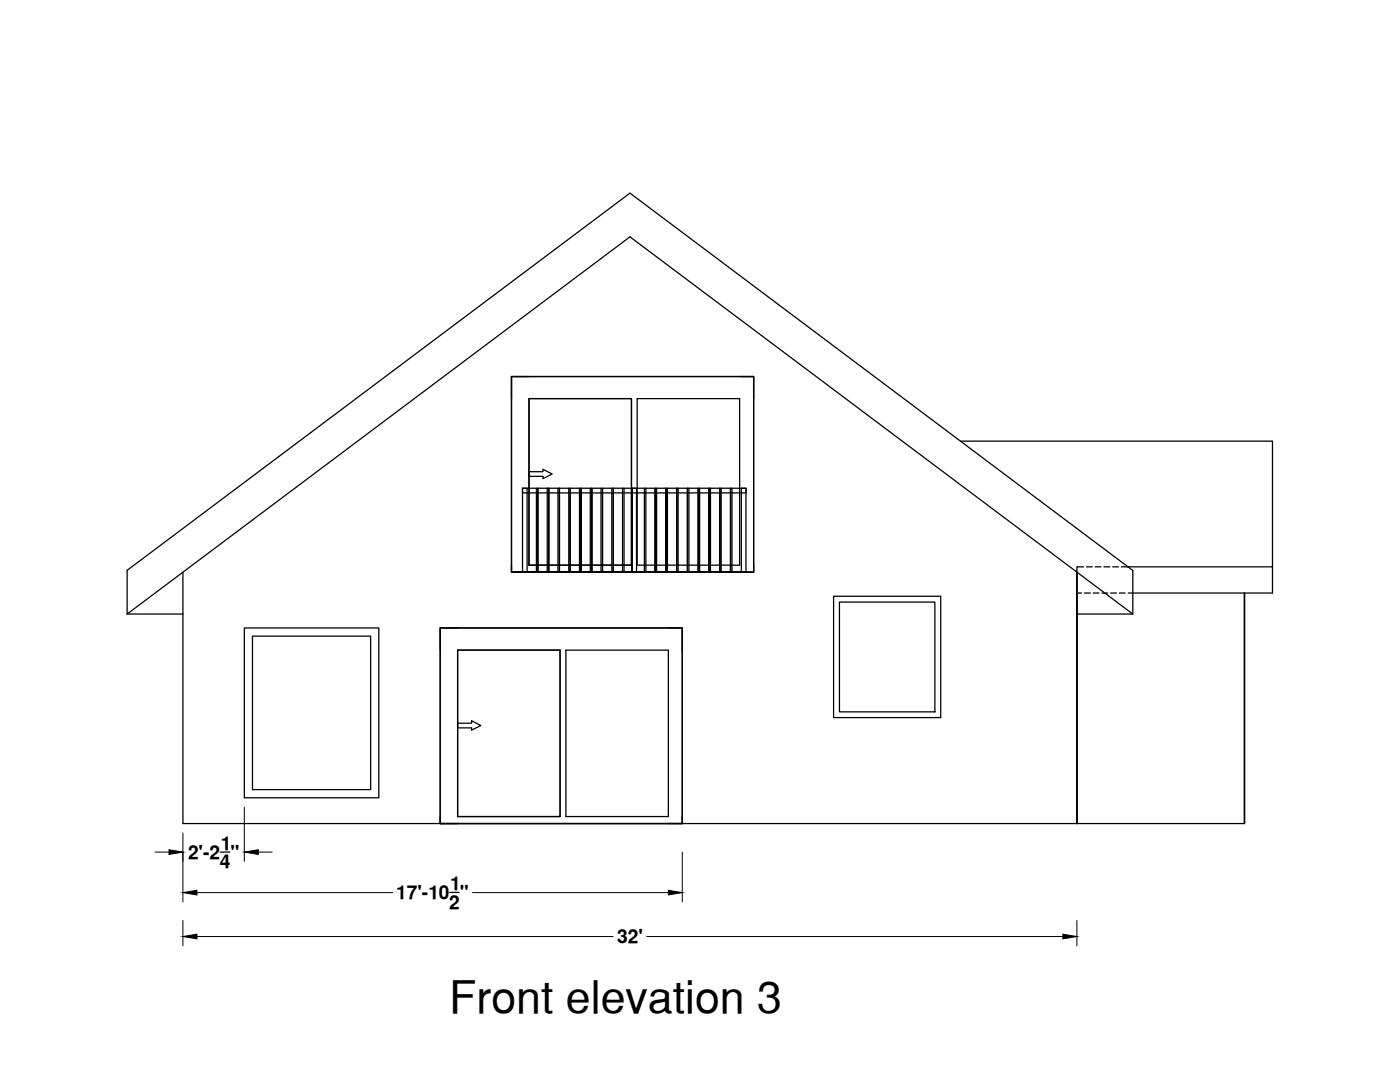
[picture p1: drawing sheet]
<svg xmlns="http://www.w3.org/2000/svg" width="279mm" height="216mm" viewBox="0 0 279 216" stroke-linecap="round" stroke-linejoin="round" font-family="sans-serif">
<!-- layer: 0 -->
<g fill="none" stroke="#000" stroke-width=".25">
<path d="M102.1 79.5v-4.4h48.3v4.4M105.6 75.1h-3.5v39.1M105.6 79.5h20.4v33.3h-20.4zM127.2 79.5h20.4v33.3h-20.4zM147.6 75.1h2.8v39.1h-2.8M104.3 97.4h.9v16.7h-.9zM104.3 97.4h44.6v1h-44.6zM105.6 94.1h2.8v-.4l1.8 .9-1.8 .9v-.4h-2.8zM107.1 97.4v16.7M107.4 97.4v16.7M109.2 97.4v16.7M109.5 97.4v16.7v-16.7"/>
<path d="M111.4 97.4v16.7M111.6 97.4v16.7v-16.7M113.5 97.4v16.7M113.8 97.4v16.7v-16.7M115.6 97.4v16.7M115.9 97.4v16.7v-16.7M117.8 97.4v16.7M118.1 97.4v16.7v-16.7M119.9 97.4v16.7M120.2 97.4v16.7v-16.7M122.1 97.4v16.7M122.4 97.4v16.7v-16.7"/>
<path d="M124.2 97.4v16.7M124.5 97.4v16.7M126.1 97.4h.9v16.7h-.9v-16.7v16.7M128.6 97.4v16.7M128.9 97.4v16.7M130.8 97.4v16.7v-16.7M131 97.4v16.7M132.9 97.4v16.7v-16.7M133.2 97.4v16.7M135.1 97.4v16.7v-16.7M135.3 97.4v16.7M137.2 97.4v16.7v-16.7"/>
<path d="M137.5 97.4v16.7M139.4 97.4v16.7v-16.7M139.6 97.4v16.7M141.5 97.4v16.7v-16.7M141.8 97.4v16.7M143.7 97.4v16.7v-16.7M143.9 97.4v16.7M145.8 97.4v16.7M146.1 97.4v16.7M147.9 97.4h1v16.7h-1zM191.7 88h62.3v30.3h-28.9M36.5 114.2v50.1h178.4"/>
<path d="M102.1 114.2v-39.1h48.3v39.1h-48.3h3.5M102.1 112.8v1.4M126.6 114.1h-22.3h44.6M150.4 112.8v1.4h-48.3M166.4 119h21.3v24.2h-21.3zM215.9 118.3h-1v46M216.3 113.1h-1.4v51.2M216.4 118.3h1.2M216.8 113.1h1.2M218.2 118.3h1.1M218.6 113.1h1.1M219.9 118.3h1.2"/>
<path d="M220.3 113.1h1.2M221.7 118.3h1.1M222.1 113.1h1.1M223.4 118.3h1.2M223.8 113.1h30.2M25.4 122.5v-8.7l100.3-75.3 100.4 75.3v8.7M25.4 122.5l100.3-75.2 100.4 75.2M25.4 122.5h11.1M48.8 125.3h26.8v33.9h-26.8zM50.4 126.9h23.6v30.7h-23.6zM87.9 129.7v-4.4h48.3v4.4M91.3 125.3h-3.4v39"/>
<path d="M91.3 129.7h20.5v33.2h-20.5zM112.9 129.7h20.5v33.2h-20.5zM133.4 125.3h2.8v39M167.5 120.1h19.1v21.9h-19.1zM214.9 122.5h11.2M91.3 144.3h2.8v-.5l1.9 1-1.9 .9v-.5h-2.8zM44 170h1.9M87.9 164.3v-39h48.3v39h-48.3h3.4M87.9 162.9v1.4M89.7 178.1h1.9M136.2 162.9v1.4h-48.3M214.9 164.3h33.5v-46v46"/>
</g>
<path d="M30.9 170h2.8M36.5 166.2v13.8M39.3 178.1h39.1M48.8 161.1v10.8M51.6 170h2.7M94.3 178.1h39.1M136.2 170v10M36.5 183.7v5M39.3 186.9h83.1M129.1 186.9h83M214.9 183.7v5" fill="none" stroke="#000" stroke-width=".2"/>
<path d="M33.7 169.6l2.8 .4-2.8 .5zM36.5 178.1l2.8-.5v1zM48.8 170l2.8-.4v.9zM133.4 177.6l2.8 .5-2.8 .5zM36.5 186.9l2.8-.5v.9zM212.1 186.4l2.8 .5-2.8 .4z" fill="#000" stroke="#000" stroke-width=".2"/>
<text font-size="8.9" x="89.6" y="202.1">Front elevation 3</text>
<g font-size="3.8">
<text x="37.5" y="171.4">2'-2 &quot;</text>
<text x="43.9" y="173.2">4</text>
<text x="44.1" y="169.6">1</text>
<text x="79.1" y="179.5">17'-10 &quot;</text>
<text x="89.8" y="177.6">1</text>
<text x="89.6" y="181.3">2</text>
<text x="123.2" y="188.2">32'</text>
</g>
</svg>
